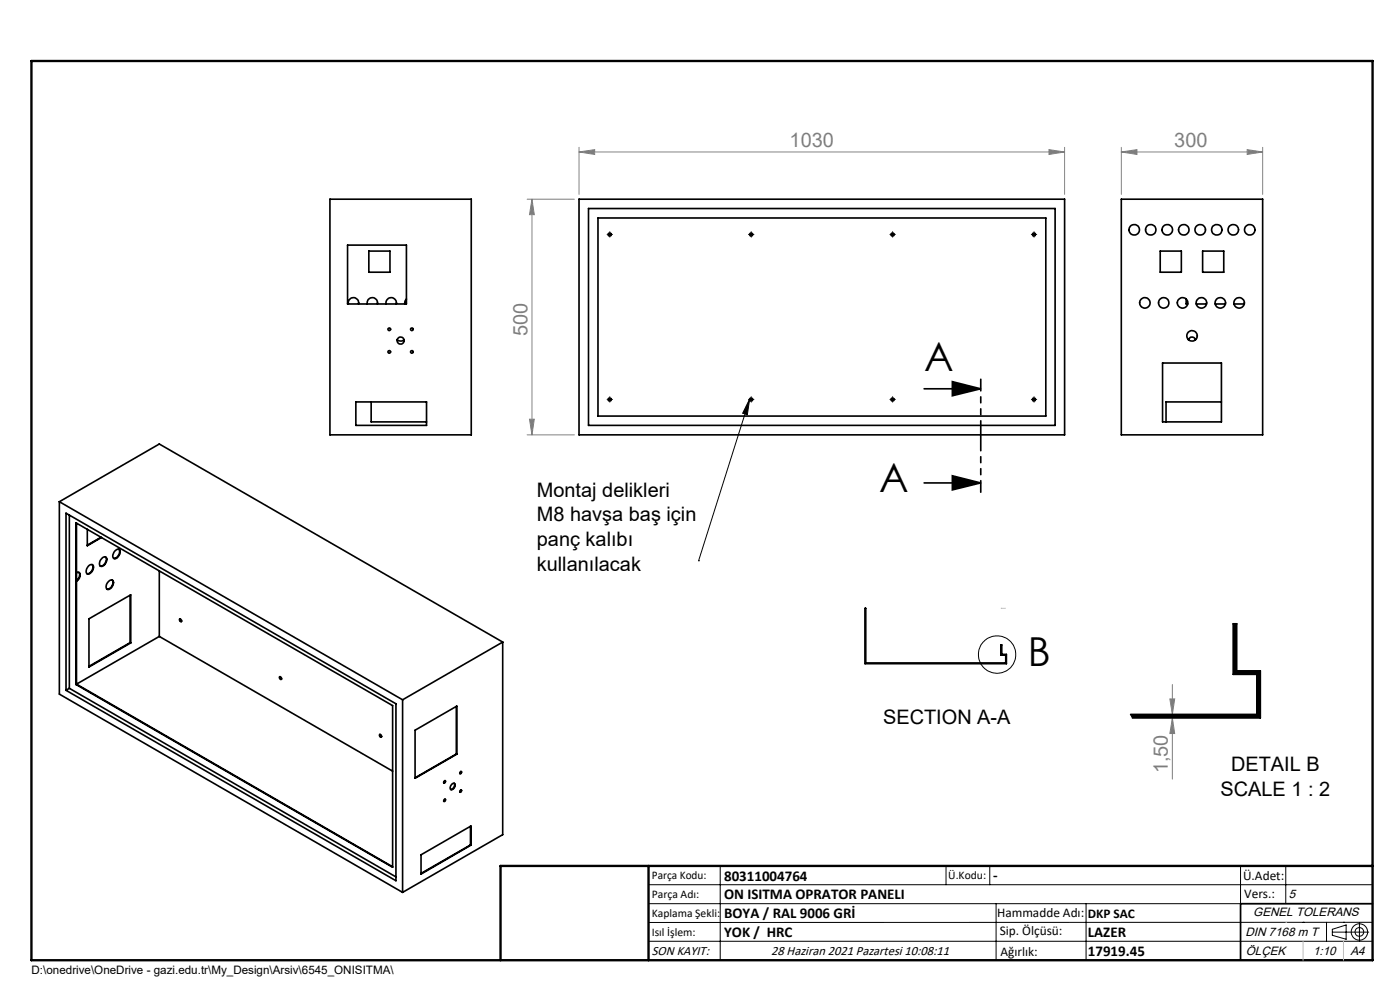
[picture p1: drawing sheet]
<svg xmlns="http://www.w3.org/2000/svg" width="297mm" height="210mm" viewBox="0 0 297 210" stroke-linecap="round" stroke-linejoin="round" font-family="sans-serif">
<g fill="none" stroke="#000" stroke-width=".21">
<path d="M129.1 49.7h.5M129.4 49.5v.5M159.1 49.7h.5M159.3 49.5v.5M189.1 49.7h.5M189.3 49.5v.5M219.1 49.7h.5M219.4 49.5v.5M129.1 84.7h.5M129.4 84.5v.5M159 84.7l-.5 3.3-.9-.3zM159 84.7l-10.8 34.2"/>
<path d="M159.1 84.7h.5M159.3 84.5v.5M189.1 84.7h.5M189.3 84.5v.5M219.1 84.7h.5M219.4 84.5v.5M148.2 118.9h.1M137.6 187.7h153.6M137.6 191.7h153.6M137.6 199.7h153.6M152.8 183.7v20M200.7 183.7v4"/>
<path d="M210 183.7v4M211.3 191.7v12M230.4 191.7v12M263.2 183.7v20M272.8 183.7v8M276.4 195.6h.1M281.4 195.6v4.1M282.6 197.7h7.8M282.6 197.1l3-.9v3l-3-.8zM285 195.6h.1M288.4 195.8v3.8M291.2 195.6l-153.6 .1"/>
<circle cx="211.5" cy="138.9" r="4"/>
<circle cx="288.4" cy="197.7" r="1.74"/>
<circle cx="288.4" cy="197.7" r=".93"/>
</g>
<path d="M196 82.5h12M202 81l6 1.5-6 1.5zM196 102.4h12M202 100.9l6 1.5-6 1.5zM291.2 191.7h-28v12" fill="none" stroke="#000" stroke-width=".35"/>
<g fill="none" stroke="#808080" stroke-width=".21">
<path d="M122.8 32.2l3.4-.5v1.1zM122.8 32.2h103M122.8 31.2v10M222.5 31.7l3.3 .5-3.3 .6zM225.8 31.2v10M237.9 32.2l3.3-.5v1.1zM237.9 31.2v10M237.9 32.2h30M264.6 31.7l3.3 .5-3.3 .6zM267.9 31.2v10M111.8 42.3h10M112.9 42.3v49.9"/>
<path d="M112.9 42.3l.4 3.2h-1zM111.8 92.2h10M112.3 88.9h1l-.4 3.3zM248.2 148.3h1l-.5 3.2zM248.7 152.3l.5 3.3h-1zM248.7 145.2v20.1"/>
</g>
<g fill="none" stroke="#000" stroke-width=".21" stroke-dasharray="15.2 1.3 1.3 1.3">
<path d="M128.9 49.7h-.1M129.4 49.2h.1M129.4 50.2v.1M129.9 49.7h.1M158.9 49.7h-.1M159.4 49.2h.1M159.4 50.2v.1M159.9 49.7h.1M188.9 49.7h-.1M189.4 49.2h.1M189.4 50.2v.1M189.9 49.7h.1"/>
<path d="M218.9 49.7h-.1M219.4 49.2h.1M219.4 50.2v.1M219.9 49.7h.1M128.9 84.7h-.1M129.4 84.2h.1M129.4 85.2v.1M129.9 84.7h.1M158.9 84.7h-.1M159.4 84.2h.1M159.4 85.2v.1M159.9 84.7h.1"/>
<path d="M188.9 84.7h-.1M189.4 84.2h.1M189.4 85.2v.1M189.9 84.7h.1M218.9 84.7h-.1M219.4 84.2h.1M219.4 85.2v.1M219.9 84.7h.1"/>
</g>
<path d="M208.1 80.4v24" fill="none" stroke="#000" stroke-width=".35" stroke-dasharray="6.3 1.3 1.3 1.3 1.3 1.3" stroke-dashoffset="3.9"/>
<path d="M106.2 203.7h185" fill="none" stroke="#000" stroke-width=".25"/>
<path d="M6.7 12.9h284.5v190.8h-284.5zM137.6 183.7v20M291.2 183.7h-185v20" fill="none" stroke="#000" stroke-width=".5"/>
<path d="M272.8 195.6h.1M276.4 199.7v4M285 199.7v4" fill="none" stroke="#c0c0c0" stroke-width=".21"/>
<g fill="#000">
<path d="M159 84.7l-.5 3.3-.9-.3z"/>
<path d="M202 81l6 1.5-6 1.5zM202 100.9l6 1.5-6 1.5z"/>
</g>
<g fill="#808080">
<path d="M248.7 152.3l.5 3.3h-1zM248.2 148.3h1l-.5 3.2z"/>
<path d="M264.6 31.7l3.3 .5-3.3 .6zM237.9 32.2l3.3-.5v1.1z"/>
<path d="M222.5 31.7l3.3 .5-3.3 .6zM122.8 32.2l3.4-.5v1.1z"/>
<path d="M112.9 42.3l.4 3.2h-1zM112.3 88.9h1l-.4 3.3z"/>
</g>
<g fill="none" stroke="#000" stroke-width=".35">
<path d="M70 42.3h30v49.9h-30zM73.7 52h12.5v12.5h-12.5zM78.2 53.3h4.5v4.4h-4.5zM122.8 42.3h103v49.9h-103zM124.8 44.2h99v46h-99zM126.9 46.2h95v42.1h-95zM237.9 42.3h30v49.9h-30zM246.1 53.3h4.5v4.4h-4.5zM255.1 53.3h4.5v4.4h-4.5zM73.9 64.5a1.1 1.1 0 0 1 1.1-1.4 1.1 1.1 0 0 1 1.1 1.4M77.9 64.5a1.12 1.12 0 0 1 1.1-1.4 1.12 1.12 0 0 1 1.1 1.4M81.9 64.5a1.1 1.1 0 0 1 1.1-1.4 1.1 1.1 0 0 1 1.1 1.4"/>
<path d="M84.2 72.1a1.11 1.11 0 0 0 1.5 0M86.2 63.4l-.3 .6v.5M246.6 77h12.5v12.5h-12.5zM251.6 63.4v1.1h.4M252.1 72.1a.77 .77 0 0 1 .8-.6 .77 .77 0 0 1 .7 .6M253.8 64.5h2.1M257.8 64.5h2.2M261.8 64.5h2.1M75.5 85.3h15v4.9h-15zM78.7 85.3v4.2h11.8M259.1 85.3h-11.7v4.2M12.6 106.4l72.8 42"/>
<path d="M12.6 106.4v40.8l72.8 42.1M12.6 106.4l21.2-12.2 72.8 42M14 108.9l70 40.4v37.5l-70-40.4zM14.7 109.3v36.7M16.1 110.9l67.2 38.8v34.3l-67.2-38.8zM16.2 111v34.1M18.5 112.3v3.5l3-1.8M19.5 119.8a1.36 1.36 0 0 1-1 1.9M21.4 114l-2.9 1.6M21.7 118.3a.6 .6 0 0 1 .9 0 .6 .6 0 0 1-.1 .9 .91 .91 0 0 1-1.3 .7 1.53 1.53 0 0 1 .5-1.6zM22.4 118.1a1.4 1.4 0 0 1-1.1 2v-.1M24.4 116.8a.59 .59 0 0 1 .8-.3 .59 .59 0 0 1 .2 .9l-.1 .3a.83 .83 0 0 1-1.3 .6 1.34 1.34 0 0 1 .4-1.5z"/>
<path d="M25.2 116.5a1.37 1.37 0 0 1-1.1 1.9M16.2 121.5a.6 .6 0 0 1 .8 .2 .6 .6 0 0 1-.1 .8l-.7 .8M16.7 121.4a1.36 1.36 0 0 1-.5 1.8M18.7 120.1a.6 .6 0 0 1 .9-.3 .6 .6 0 0 1 .2 .8 1.11 1.11 0 0 1-1.4 1.1 1.38 1.38 0 0 1 .3-1.6zM18.9 131.3l8.8-5.1v10.2l-8.8 5.1zM23 123.4a.59 .59 0 0 1 .8-.3 .59 .59 0 0 1 .2 .8 1.11 1.11 0 0 1-1.4 1 1.38 1.38 0 0 1 .4-1.5zM23.8 123a1.34 1.34 0 0 1-1.1 1.9M27.6 136.3l.1 .1M27.6 136.3l-8.7 5M27.6 126.3v10M33.8 135l49.5 28.6M33.8 121.1v13.9"/>
<path d="M33.8 135l-17.6 10.1M38.1 131.3h.2a.3 .3 0 0 1 .2 .3 .3 .3 0 0 1-.2 .3l-.2-.2zM38.2 131.3v.3l.3 .2M106.6 136.2l-21.2 12.2M106.6 136.2v40.9l-21.2 12.2M183.5 129h.2v11.6h29.7v-1.6h-1.1v-2.2h.2v2h1v2h-30zM14.7 146l69.3 40M14.7 146l-.7 .4M16.2 145.1l-.1 .1M16.2 145.1l67.1 38.8M59.3 143.5l.2 .1a.3 .3 0 0 1 .2 .2 .3 .3 0 0 1-.2 .3l-.2-.2zM59.4 143.5v.4l.3 .2"/>
<path d="M80.6 155.8h.2a.25 .25 0 0 1 .2 .3 .25 .25 0 0 1-.3 .2l-.2-.2zM80.6 155.8l.1 .4 .2 .1M85.4 148.4v40.9M88.1 154.9l8.8-5.1v10.2l-8.8 5.1zM96.8 159.9l.1 .1M96.8 159.9l-8.7 5.1M96.8 149.9v10M239.9 151.5h26.7v-8.5h-5v-10.7h.8v10h5v10h-27.2M94.2 169.8l.1 .1M94.4 165.6l-.2 .4M94.4 169.5v.2l-.2 .3M95.8 166.4a.45 .45 0 0 1 .7-.1 .45 .45 0 0 1-.1 .7 .5 .5 0 0 1-.3 .5 .5 .5 0 0 1-.6-.3z"/>
<path d="M96.3 166.1a.95 .95 0 0 1-.7 1.4M97.6 167.7l.3-.1a.24 .24 0 0 1-.1 .3 .24 .24 0 0 1-.3 0zM97.8 163.6l.1 .1a.24 .24 0 0 1-.1 .3 .24 .24 0 0 1-.3 0zM97.8 163.6v.3l-.3 .2M97.8 167.6v.2l-.3 .2M99.8 179.2l.1 .1M99.8 179.2l-10.5 6.1M99.8 175.3v3.9M89.3 181.3l10.6-6.1v4.1l-10.6 6.1z"/>
<circle cx="129.4" cy="49.8" r=".33"/>
<circle cx="159.3" cy="49.7" r=".32"/>
<circle cx="189.4" cy="49.8" r=".33"/>
<circle cx="219.3" cy="49.8" r=".33"/>
<circle cx="240.6" cy="48.8" r="1.11"/>
<circle cx="244.1" cy="48.8" r="1.1"/>
<circle cx="247.6" cy="48.8" r="1.11"/>
<circle cx="251.1" cy="48.8" r="1.11"/>
<circle cx="254.6" cy="48.7" r="1.11"/>
<circle cx="258.1" cy="48.7" r="1.1"/>
<circle cx="261.6" cy="48.7" r="1.11"/>
<circle cx="265.1" cy="48.7" r="1.11"/>
<circle cx="82.6" cy="74.7" r=".27"/>
<circle cx="82.6" cy="69.9" r=".27"/>
<circle cx="85" cy="72.2" r=".76"/>
<circle cx="87.4" cy="74.7" r=".27"/>
<circle cx="87.4" cy="69.9" r=".27"/>
<circle cx="242.9" cy="64.2" r="1.11"/>
<circle cx="246.9" cy="64.2" r="1.1"/>
<circle cx="250.9" cy="64.2" r="1.11"/>
<circle cx="252.9" cy="71.2" r="1.11"/>
<circle cx="254.9" cy="64.2" r="1.12"/>
<circle cx="258.9" cy="64.2" r="1.12"/>
<circle cx="262.9" cy="64.2" r="1.12"/>
<circle cx="129.4" cy="84.7" r=".33"/>
<circle cx="159.3" cy="84.7" r=".32"/>
<circle cx="189.4" cy="84.7" r=".33"/>
<circle cx="219.3" cy="84.7" r=".33"/>
<circle cx="94.3" cy="165.9" r=".24"/>
<circle cx="94.3" cy="169.8" r=".24"/>
</g>
<g fill="#000">
<path d="M183.5 129h30zM183.5 129v11.8h30v-2h-1v-2h-.2v2.2h1.1v1.6h-29.7v-11.6z" fill-rule="evenodd"/>
<path d="M239.9 151.5h26.7v-8.5h-5v-10.7h.8v10h5v10h-27.2z" fill-rule="evenodd"/>
</g>
<path d="M239.9 151.5l.3 .8" fill="none" stroke="#000" stroke-width=".21"/>
<g font-size="8.5">
<text x="196.1" y="78.6">A</text>
<text x="186.5" y="104.3">A</text>
<text x="218.1" y="141.2">B</text>
</g>
<g font-size="4.2" fill="#808080">
<text x="167.5" y="31.3">1030</text>
<text x="249.1" y="31.3">300</text>
<text x="111.9" y="71.2" transform="rotate(-90 111.9 71.2)">500</text>
<text x="247.8" y="164.1" transform="rotate(-90 247.8 164.1)">1,50</text>
</g>
<g font-size="4.2">
<text x="113.9" y="105.3">Montaj delikleri</text>
<text x="113.9" y="110.6">M8 havşa baş için</text>
<text x="113.9" y="115.8">panç kalıbı</text>
<text x="113.9" y="121">kullanılacak</text>
<text x="187.3" y="153.7">SECTION A-A</text>
<text x="261.2" y="163.6">DETAIL B</text>
<text x="258.9" y="168.8">SCALE 1 : 2</text>
</g>
<g font-size="3.2">
<text x="153.6" y="186.8">80311004764</text>
<text x="153.6" y="190.8">ON ISITMA OPRATOR PANELI</text>
<text x="210.7" y="186.6">-</text>
<text x="153.6" y="194.8">BOYA / RAL 9006 GRİ</text>
<text x="153.6" y="198.8">YOK / HRC</text>
<text x="230.8" y="198.7">LAZER</text>
<text x="230.8" y="202.8">17919.45</text>
</g>
<g font-size="2.8">
<text x="263.7" y="186.7">Ü.Adet:</text>
<text x="263.9" y="190.5">Vers.:</text>
<text x="211.5" y="194.5">Hammadde Adı:</text>
<text x="230.8" y="194.7">DKP SAC</text>
<text x="138.3" y="202.6">SON KAYIT:</text>
<text x="163.6" y="202.6">28 Haziran 2021 Pazartesi 10:08:11</text>
<text x="212.1" y="198.4">Sip. Ölçüsü:</text>
<text x="212.2" y="202.7">Ağırlık:</text>
</g>
<g font-size="2.6">
<text x="273.4" y="190.4">5</text>
<text x="265.9" y="194.4">GENEL TOLERANS</text>
<text x="264.2" y="198.5">DIN 7168 m T</text>
<text x="264.3" y="202.6">ÖLÇEK</text>
<text x="278.5" y="202.6">1:10</text>
<text x="286.5" y="202.6">A4</text>
</g>
<g font-size="2.5">
<text x="138.3" y="186.4">Parça Kodu:</text>
<text x="138.3" y="190.5">Parça Adı:</text>
<text x="201.2" y="186.5">Ü.Kodu:</text>
<text x="138.3" y="194.5">Kaplama Şekli:</text>
<text x="138.3" y="198.6">Isıl İşlem:</text>
<text x="6.7" y="206.7">D:\onedrive\OneDrive - gazi.edu.tr\My_Design\Arsiv\6545_ONISITMA\</text>
</g>
</svg>
